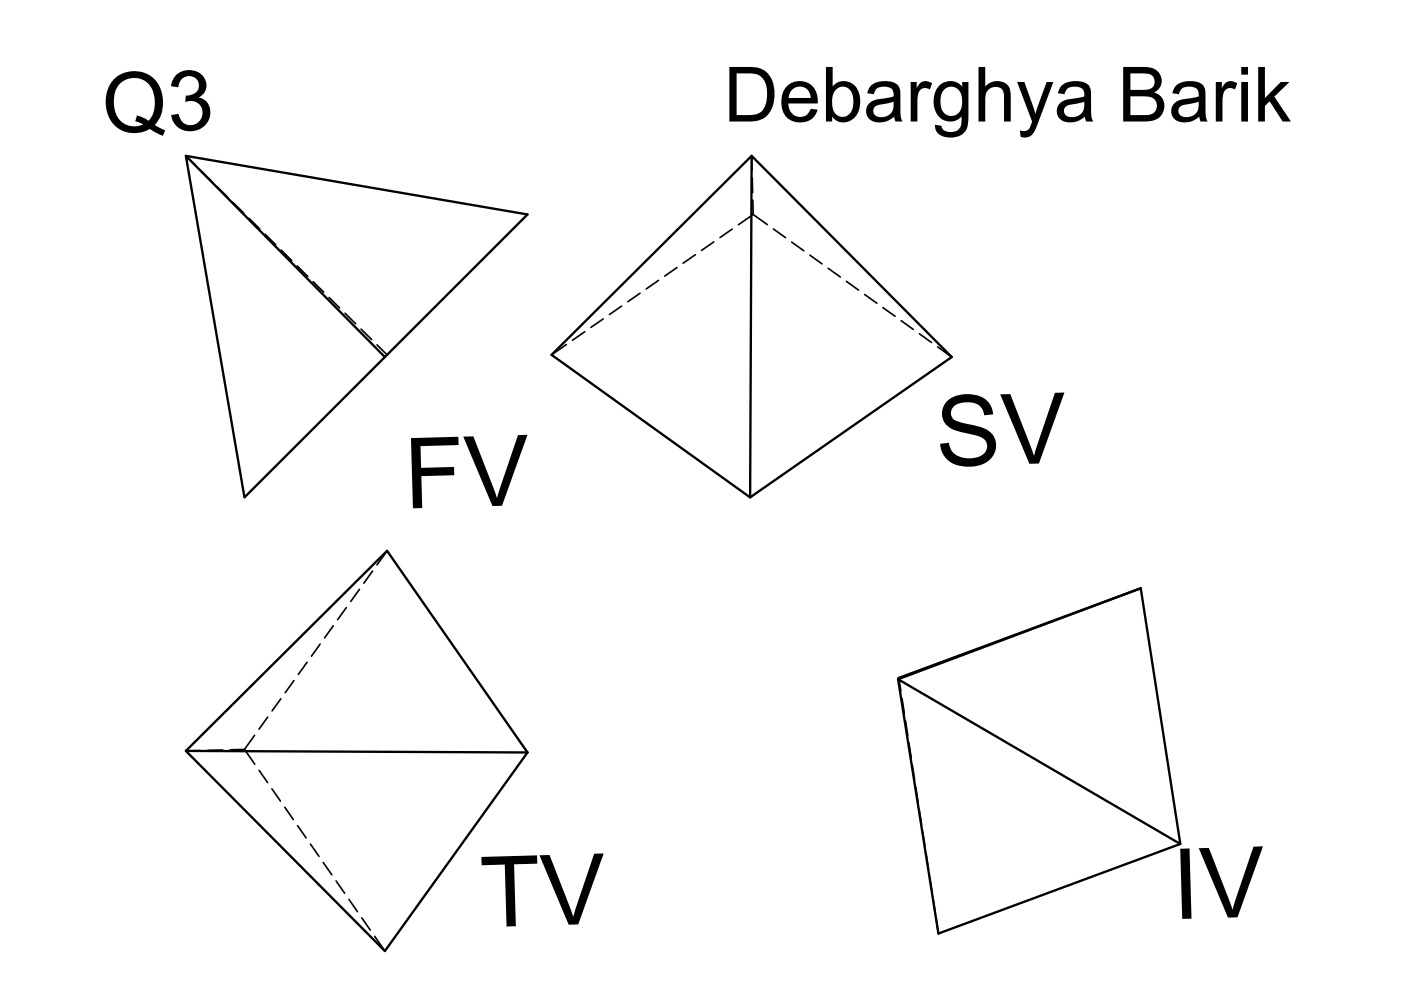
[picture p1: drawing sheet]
<svg xmlns="http://www.w3.org/2000/svg" width="297mm" height="210mm" viewBox="0 0 297 210" stroke-linecap="round" stroke-linejoin="round" font-family="sans-serif">
<!-- layer: MD_Visible -->
<path d="M39.4 33l72.4 12.5-60 60-12.4-72.5 42.2 42.7M159.4 33l-42.5 42.2 42.1 30.3 42.8-29.8-42.4-42.7-.4 72.5M241.9 124.7l8.3 54.2-51.2 19-8.6-53.9 59.8 34.9M39.4 159.2l42.7-42.4 29.7 42.7-30.2 42.1zM39.4 159.2l72.4 .3M190.6 143.7l51.3-19-51.5 19.3z" fill="none" stroke="#000" stroke-width=".5"/>
<!-- layer: MD_Hidden -->
<g fill="none" stroke="#000" stroke-width=".35">
<path d="M39.4 33l2.1 2.2M42.7 36.3l2.2 2.2M46.1 39.6l2.2 2.3M159.4 33v3.1M159.5 37.7l.1 3.1M49.5 43l2.2 2.2M52.8 46.3l2.3 2.3M56.2 49.7l2.3 2.2M59.6 53l2.3 2.3M63 56.4l2.3 2.2M66.4 59.7l2.2 2.3M139.6 59.4l-2.6 1.9"/>
<path d="M143.5 56.7l-2.6 1.8M147.4 54l-2.6 1.8M151.3 51.3l-2.6 1.8M155.3 48.6l-2.6 1.8M159.6 42.4l.1 3.1M159.7 45.5l3 2.1M159.7 45.5l-3.1 2.2M164 48.5l2.6 1.9M167.8 51.3l2.6 1.9M171.7 54.1l2.6 1.9M175.6 56.9l2.6 1.8M179.4 59.7l2.6 1.8"/>
<path d="M69.8 63.1l2.2 2.2M73.2 66.4l2.2 2.3M76.5 69.8l2.3 2.2M79.9 73.1l2.2 2.1M120.1 73.1l-3.2 2.1M124 70.3l-2.6 1.8M127.9 67.6l-2.6 1.8M131.8 64.9l-2.6 1.8M135.7 62.2l-2.6 1.8M183.3 62.4l2.6 1.9M187.2 65.2l2.6 1.9M191.1 68l2.5 1.8"/>
<path d="M194.9 70.8l2.6 1.8M198.8 73.6l3 2.1M82.1 116.8l-2.2 3M67.9 136.6l-1.9 2.5M70.7 132.7l-1.9 2.6M73.4 128.8l-1.8 2.6M76.2 124.9l-1.8 2.6M79 121.1l-1.9 2.6M42.4 159.1l-3 .1M47.2 159l-3.2 .1M51.8 158.9l-3 .1M54 155.9l-2.2 3 2.2 3.1"/>
<path d="M56.8 152l-1.9 2.6M59.5 148.2l-1.8 2.5M62.3 144.3l-1.8 2.6M65.1 140.4l-1.8 2.6M190.6 143.7l.4 2.8M191.2 148.1l.5 3.1M192 152.8l.5 3.1M192.7 157.5l.5 3.1M54.9 163.3l1.8 2.6M57.6 167.2l1.9 2.6M60.4 171.2l1.8 2.6M63.1 175.1l1.8 2.6"/>
<path d="M65.8 179l1.8 2.6M193.4 162.2l.5 3.2M194.2 166.9l.4 3.1M194.9 171.6l.5 3.2M195.6 176.3l.5 3.2M68.5 182.9l1.9 2.6M71.3 186.8l1.8 2.6M74 190.7l1.8 2.6M76.7 194.6l1.8 2.6M79.4 198.5l2.2 3.1M196.3 181l.5 3.2M197.1 185.7l.5 3.2"/>
<path d="M197.8 190.4l.5 3.2M198.5 195.2l.5 2.7"/>
</g>
<g font-size="20.8">
<text x="198.5" y="98.9" transform="rotate(-2 198.5 98.9)">SV</text>
<text x="85.8" y="107.8" transform="rotate(-2 85.8 107.8)">FV</text>
<text x="102" y="196.6" transform="rotate(-2 102 196.6)">TV</text>
<text x="248.7" y="194.9" transform="rotate(-2 248.7 194.9)">IV</text>
</g>
<text font-size="17.7" x="21.9" y="28.2" transform="rotate(-2 21.9 28.2)">Q3</text>
<text font-size="16.2" x="153.4" y="25.8">Debarghya Barik</text>
</svg>
